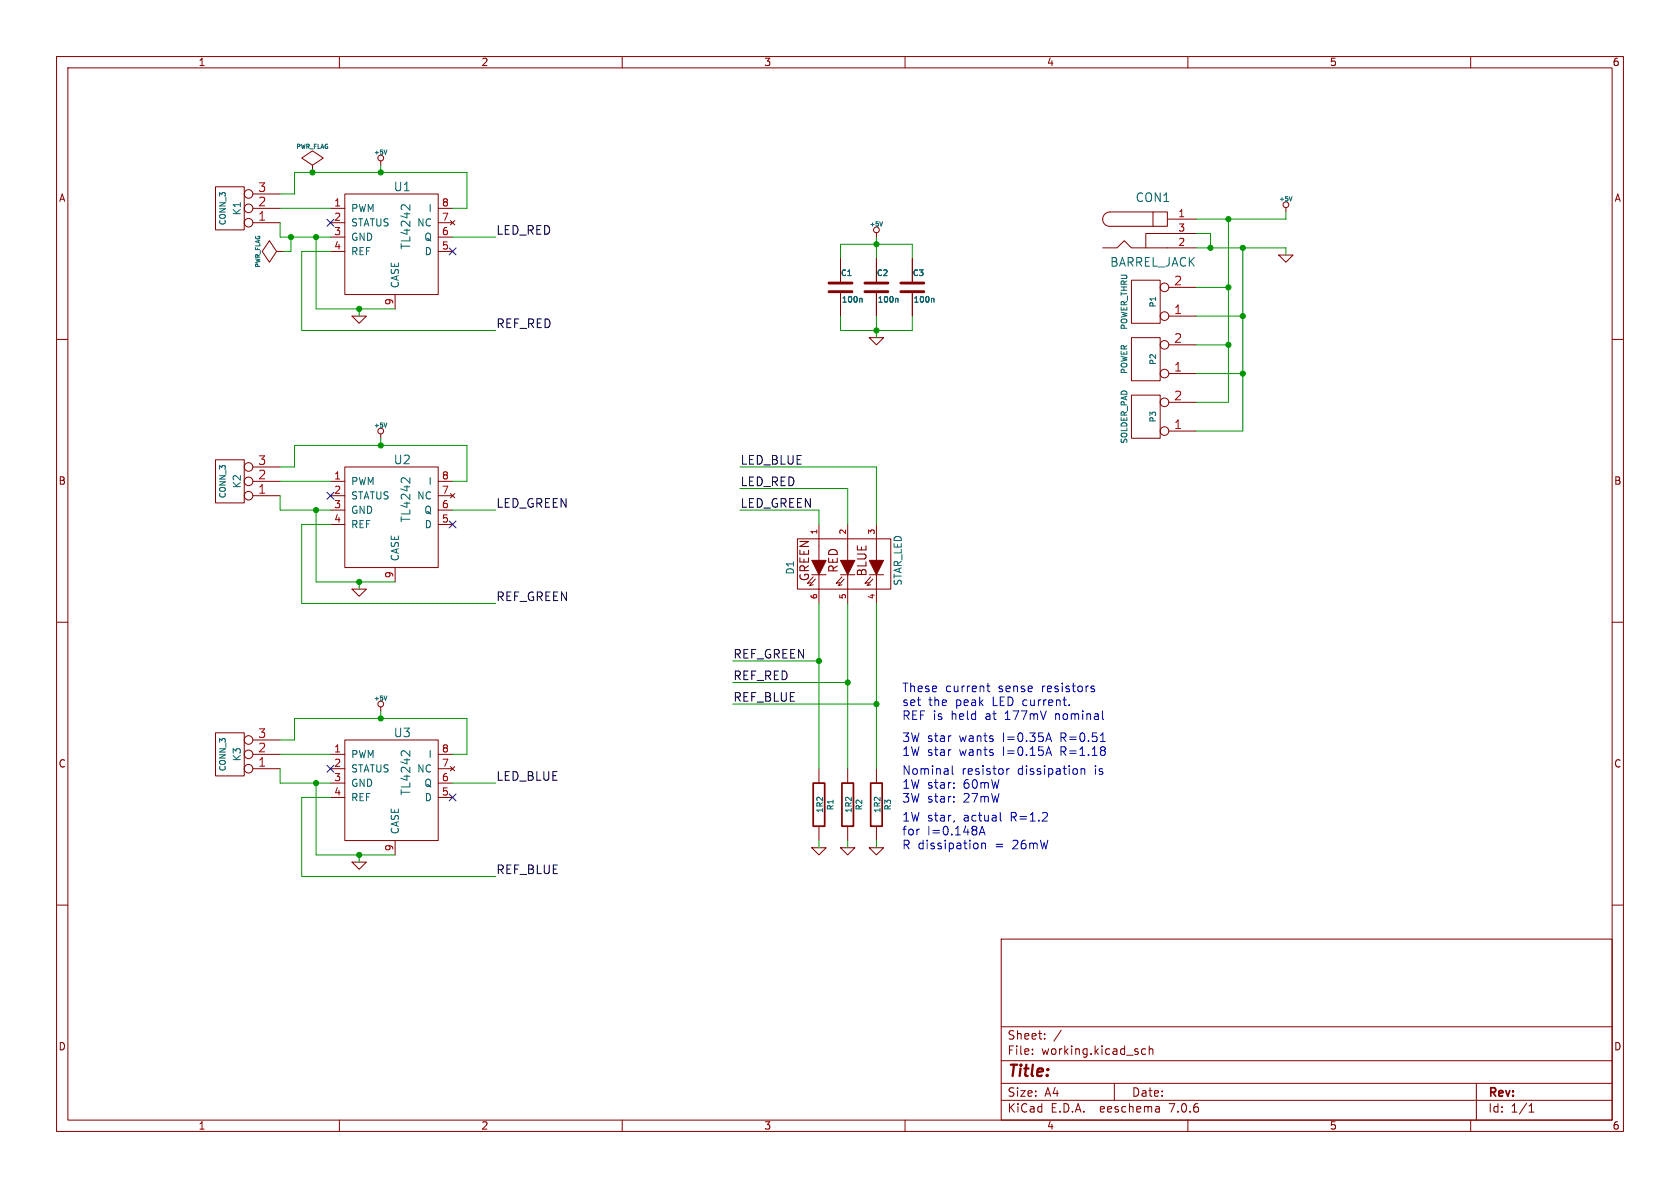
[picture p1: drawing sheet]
(kicad_sch (version 20230121) (generator eeschema)

 (paper "A4")

 (lib_symbols
  (symbol "star_led:STAR_LED" (pin_names (offset 1.016) hide) (in_bom yes) (on_board yes)
   (property "Reference" "D" (at -10.16 0 90) (effects (font (size 1.27 1.27))))
   (property "Value" "STAR_LED" (at 8.89 1.27 90) (effects (font (size 1.27 1.27))))
   (property "Footprint" "" (at -5.08 -2.54 90) (effects (font (size 1.524 1.524))))
   (property "Datasheet" "" (at -5.08 -2.54 90) (effects (font (size 1.524 1.524))))
   (symbol "STAR_LED_0_0"
    (rectangle (start -8.89 5.08) (end 7.62 -3.81) (stroke (width 0) (type solid)) (fill (type none)))
    (polyline (pts (xy -5.08 -1.27) (xy -5.08 -3.81)) (stroke (width 0) (type solid)) (fill (type none)))
    (polyline (pts (xy -5.08 3.81) (xy -5.08 1.27)) (stroke (width 0) (type solid)) (fill (type none)))
    (polyline (pts (xy -5.08 5.08) (xy -5.08 3.81)) (stroke (width 0) (type solid)) (fill (type none)))
    (polyline (pts (xy 0 -3.81) (xy 0 -1.27)) (stroke (width 0) (type solid)) (fill (type none)))
    (polyline (pts (xy 0 1.27) (xy 0 3.81)) (stroke (width 0) (type solid)) (fill (type none)))
    (polyline (pts (xy 0 3.81) (xy 0 5.08)) (stroke (width 0) (type solid)) (fill (type none)))
    (polyline (pts (xy 5.08 -1.27) (xy 5.08 -3.81)) (stroke (width 0) (type solid)) (fill (type none)))
    (polyline (pts (xy 5.08 3.81) (xy 5.08 1.27)) (stroke (width 0) (type solid)) (fill (type none)))
    (polyline (pts (xy 5.08 5.08) (xy 5.08 3.81)) (stroke (width 0) (type solid)) (fill (type none)))
    (text "BLUE" (at 2.54 1.27 900) (effects (font (size 1.524 1.524))))
    (text "GREEN" (at -7.62 1.27 900) (effects (font (size 1.524 1.524))))
    (text "RED" (at -2.54 1.27 900) (effects (font (size 1.524 1.524)))))
   (symbol "STAR_LED_0_1"
    (polyline (pts (xy -3.81 -1.27) (xy -6.35 -1.27)) (stroke (width 0) (type solid)) (fill (type none)))
    (polyline (pts (xy 1.27 -1.27) (xy -1.27 -1.27)) (stroke (width 0) (type solid)) (fill (type none)))
    (polyline (pts (xy 6.35 -1.27) (xy 3.81 -1.27)) (stroke (width 0) (type solid)) (fill (type none)))
    (polyline (pts (xy -6.096 -1.651) (xy -7.112 -2.794) (xy -6.477 -2.667)) (stroke (width 0) (type solid)) (fill (type none)))
    (polyline (pts (xy -5.715 -2.032) (xy -6.731 -3.175) (xy -6.096 -3.048)) (stroke (width 0) (type solid)) (fill (type none)))
    (polyline (pts (xy -3.81 1.27) (xy -5.08 -1.27) (xy -6.35 1.27)) (stroke (width 0) (type solid)) (fill (type outline)))
    (polyline (pts (xy -1.016 -1.651) (xy -2.032 -2.794) (xy -1.397 -2.667)) (stroke (width 0) (type solid)) (fill (type none)))
    (polyline (pts (xy -0.635 -2.032) (xy -1.651 -3.175) (xy -1.016 -3.048)) (stroke (width 0) (type solid)) (fill (type none)))
    (polyline (pts (xy 1.27 1.27) (xy 0 -1.27) (xy -1.27 1.27)) (stroke (width 0) (type solid)) (fill (type outline)))
    (polyline (pts (xy 4.064 -1.651) (xy 3.048 -2.794) (xy 3.683 -2.667)) (stroke (width 0) (type solid)) (fill (type none)))
    (polyline (pts (xy 4.445 -2.032) (xy 3.429 -3.175) (xy 4.064 -3.048)) (stroke (width 0) (type solid)) (fill (type none)))
    (polyline (pts (xy 6.35 1.27) (xy 5.08 -1.27) (xy 3.81 1.27)) (stroke (width 0) (type solid)) (fill (type outline))))
   (symbol "STAR_LED_1_1"
    (pin passive line (at -5.08 7.62 270) (length 2.54) (name "G+" (effects (font (size 1.016 1.016)))) (number "1" (effects (font (size 1.016 1.016)))))
    (pin passive line (at 0 7.62 270) (length 2.54) (name "R+" (effects (font (size 1.016 1.016)))) (number "2" (effects (font (size 1.016 1.016)))))
    (pin passive line (at 5.08 7.62 270) (length 2.54) (name "B+" (effects (font (size 1.016 1.016)))) (number "3" (effects (font (size 1.016 1.016)))))
    (pin passive line (at 5.08 -6.35 90) (length 2.54) (name "B-" (effects (font (size 1.016 1.016)))) (number "4" (effects (font (size 1.016 1.016)))))
    (pin passive line (at 0 -6.35 90) (length 2.54) (name "R-" (effects (font (size 1.016 1.016)))) (number "5" (effects (font (size 1.016 1.016)))))
    (pin passive line (at -5.08 -6.35 90) (length 2.54) (name "G-" (effects (font (size 1.016 1.016)))) (number "6" (effects (font (size 1.016 1.016)))))))
  (symbol "tl4242:TL4242" (pin_names (offset 1.016)) (in_bom yes) (on_board yes)
   (property "Reference" "U" (at 13.97 22.86 0) (effects (font (size 1.524 1.524))))
   (property "Value" "TL4242" (at 14.605 15.875 90) (effects (font (size 1.524 1.524))))
   (property "Footprint" "" (at 15.24 12.7 0) (effects (font (size 1.524 1.524))))
   (property "Datasheet" "" (at 15.24 12.7 0) (effects (font (size 1.524 1.524))))
   (symbol "TL4242_0_1"
    (rectangle (start 3.81 21.59) (end 20.32 3.81) (stroke (width 0) (type solid)) (fill (type none))))
   (symbol "TL4242_1_1"
    (pin input line (at 1.27 19.05 0) (length 2.54) (name "PWM" (effects (font (size 1.27 1.27)))) (number "1" (effects (font (size 1.27 1.27)))))
    (pin output line (at 1.27 16.51 0) (length 2.54) (name "STATUS" (effects (font (size 1.27 1.27)))) (number "2" (effects (font (size 1.27 1.27)))))
    (pin power_in line (at 1.27 13.97 0) (length 2.54) (name "GND" (effects (font (size 1.27 1.27)))) (number "3" (effects (font (size 1.27 1.27)))))
    (pin input line (at 1.27 11.43 0) (length 2.54) (name "REF" (effects (font (size 1.27 1.27)))) (number "4" (effects (font (size 1.27 1.27)))))
    (pin passive line (at 22.86 11.43 180) (length 2.54) (name "D" (effects (font (size 1.27 1.27)))) (number "5" (effects (font (size 1.27 1.27)))))
    (pin power_out line (at 22.86 13.97 180) (length 2.54) (name "Q" (effects (font (size 1.27 1.27)))) (number "6" (effects (font (size 1.27 1.27)))))
    (pin no_connect line (at 22.86 16.51 180) (length 2.54) (name "NC" (effects (font (size 1.27 1.27)))) (number "7" (effects (font (size 1.27 1.27)))))
    (pin power_in line (at 22.86 19.05 180) (length 2.54) (name "I" (effects (font (size 1.27 1.27)))) (number "8" (effects (font (size 1.27 1.27)))))
    (pin passive line (at 12.7 1.27 90) (length 2.54) (name "CASE" (effects (font (size 1.27 1.27)))) (number "9" (effects (font (size 1.27 1.27)))))))
  (symbol "uplighter-rescue:+5V" (power) (pin_names (offset 1.016)) (in_bom yes) (on_board yes)
   (property "Reference" "#PWR" (at 0 2.286 0) (effects (font (size 0.508 0.508)) hide))
   (property "Value" "+5V" (at 0 2.286 0) (effects (font (size 0.762 0.762))))
   (property "Footprint" "" (at 0 0 0) (effects (font (size 1.524 1.524))))
   (property "Datasheet" "" (at 0 0 0) (effects (font (size 1.524 1.524))))
   (symbol "+5V_0_0"
    (pin power_in line (at 0 0 90) (length 0) hide (name "+5V" (effects (font (size 0.508 0.508)))) (number "1" (effects (font (size 0.508 0.508))))))
   (symbol "+5V_0_1"
    (polyline (pts (xy 0 0) (xy 0 0.762) (xy 0 0.762) (xy 0 0.762)) (stroke (width 0) (type solid)) (fill (type none)))
    (circle (center 0 1.27) (radius 0.508) (stroke (width 0) (type solid)) (fill (type none)))))
  (symbol "uplighter-rescue:BARREL_JACK" (pin_names (offset 1.016)) (in_bom yes) (on_board yes)
   (property "Reference" "CON" (at 0 6.35 0) (effects (font (size 1.524 1.524))))
   (property "Value" "BARREL_JACK" (at 0 -5.08 0) (effects (font (size 1.524 1.524))))
   (property "Footprint" "" (at 0 0 0) (effects (font (size 1.524 1.524))))
   (property "Datasheet" "" (at 0 0 0) (effects (font (size 1.524 1.524))))
   (symbol "BARREL_JACK_0_1"
    (arc (start -8.89 2.54) (mid -8.5271 1.6254) (end -7.62 1.27) (stroke (width 0) (type solid)) (fill (type none)))
    (arc (start -7.62 3.81) (mid -8.5088 3.4366) (end -8.89 2.54) (stroke (width 0) (type solid)) (fill (type none)))
    (polyline (pts (xy -7.62 1.27) (xy 0 1.27)) (stroke (width 0) (type solid)) (fill (type none)))
    (polyline (pts (xy 0 3.81) (xy -7.62 3.81)) (stroke (width 0) (type solid)) (fill (type none)))
    (polyline (pts (xy 2.54 0) (xy -1.27 0) (xy -1.27 -2.54)) (stroke (width 0) (type solid)) (fill (type none)))
    (polyline (pts (xy 2.54 -2.54) (xy -3.81 -2.54) (xy -5.08 -1.27) (xy -6.35 -2.54) (xy -8.89 -2.54)) (stroke (width 0) (type solid)) (fill (type none)))
    (rectangle (start 2.54 3.81) (end 0 1.27) (stroke (width 0) (type solid)) (fill (type none))))
   (symbol "BARREL_JACK_1_1"
    (pin passive line (at 7.62 2.54 180) (length 5.08) (name "~" (effects (font (size 1.27 1.27)))) (number "1" (effects (font (size 1.27 1.27)))))
    (pin passive line (at 7.62 -2.54 180) (length 5.08) (name "~" (effects (font (size 1.27 1.27)))) (number "2" (effects (font (size 1.27 1.27)))))
    (pin passive line (at 7.62 0 180) (length 5.08) (name "~" (effects (font (size 1.27 1.27)))) (number "3" (effects (font (size 1.27 1.27)))))))
  (symbol "uplighter-rescue:C" (pin_numbers hide) (pin_names (offset 0.254)) (in_bom yes) (on_board yes)
   (property "Reference" "C" (at 0 2.54 0) (effects (font (size 1.016 1.016)) (justify left)))
   (property "Value" "C" (at 0.1524 -2.159 0) (effects (font (size 1.016 1.016)) (justify left)))
   (property "Footprint" "" (at 0.9652 -3.81 0) (effects (font (size 0.762 0.762))))
   (property "Datasheet" "" (at 0 0 0) (effects (font (size 1.524 1.524))))
   (symbol "C_0_1"
    (polyline (pts (xy -2.032 -0.762) (xy 2.032 -0.762)) (stroke (width 0.508) (type solid)) (fill (type none)))
    (polyline (pts (xy -2.032 0.762) (xy 2.032 0.762)) (stroke (width 0.508) (type solid)) (fill (type none))))
   (symbol "C_1_1"
    (pin passive line (at 0 5.08 270) (length 4.318) (name "~" (effects (font (size 1.016 1.016)))) (number "1" (effects (font (size 1.016 1.016)))))
    (pin passive line (at 0 -5.08 90) (length 4.318) (name "~" (effects (font (size 1.016 1.016)))) (number "2" (effects (font (size 1.016 1.016)))))))
  (symbol "uplighter-rescue:CONN_2" (pin_names (offset 1.016) hide) (in_bom yes) (on_board yes)
   (property "Reference" "P" (at -1.27 0 90) (effects (font (size 1.016 1.016))))
   (property "Value" "CONN_2" (at 1.27 0 90) (effects (font (size 1.016 1.016))))
   (property "Footprint" "" (at 0 0 0) (effects (font (size 1.524 1.524))))
   (property "Datasheet" "" (at 0 0 0) (effects (font (size 1.524 1.524))))
   (symbol "CONN_2_0_1"
    (rectangle (start -2.54 3.81) (end 2.54 -3.81) (stroke (width 0) (type solid)) (fill (type none))))
   (symbol "CONN_2_1_1"
    (pin passive inverted (at -8.89 2.54 0) (length 6.35) (name "P1" (effects (font (size 1.524 1.524)))) (number "1" (effects (font (size 1.524 1.524)))))
    (pin passive inverted (at -8.89 -2.54 0) (length 6.35) (name "PM" (effects (font (size 1.524 1.524)))) (number "2" (effects (font (size 1.524 1.524)))))))
  (symbol "uplighter-rescue:CONN_3" (pin_names (offset 1.016) hide) (in_bom yes) (on_board yes)
   (property "Reference" "K" (at -1.27 0 90) (effects (font (size 1.27 1.27))))
   (property "Value" "CONN_3" (at 1.27 0 90) (effects (font (size 1.016 1.016))))
   (property "Footprint" "" (at 0 0 0) (effects (font (size 1.524 1.524))))
   (property "Datasheet" "" (at 0 0 0) (effects (font (size 1.524 1.524))))
   (symbol "CONN_3_0_1"
    (rectangle (start -2.54 3.81) (end 2.54 -3.81) (stroke (width 0) (type solid)) (fill (type none))))
   (symbol "CONN_3_1_1"
    (pin passive inverted (at -8.89 2.54 0) (length 6.35) (name "P1" (effects (font (size 1.524 1.524)))) (number "1" (effects (font (size 1.524 1.524)))))
    (pin passive inverted (at -8.89 0 0) (length 6.35) (name "PM" (effects (font (size 1.524 1.524)))) (number "2" (effects (font (size 1.524 1.524)))))
    (pin passive inverted (at -8.89 -2.54 0) (length 6.35) (name "P3" (effects (font (size 1.524 1.524)))) (number "3" (effects (font (size 1.524 1.524)))))))
  (symbol "uplighter-rescue:GND" (power) (pin_names (offset 0)) (in_bom yes) (on_board yes)
   (property "Reference" "#PWR" (at 0 0 0) (effects (font (size 0.762 0.762)) hide))
   (property "Value" "GND" (at 0 -1.778 0) (effects (font (size 0.762 0.762)) hide))
   (property "Footprint" "" (at 0 0 0) (effects (font (size 1.524 1.524))))
   (property "Datasheet" "" (at 0 0 0) (effects (font (size 1.524 1.524))))
   (symbol "GND_0_1"
    (polyline (pts (xy -1.27 0) (xy 0 -1.27) (xy 1.27 0) (xy -1.27 0)) (stroke (width 0) (type solid)) (fill (type none))))
   (symbol "GND_1_1"
    (pin power_in line (at 0 0 90) (length 0) hide (name "GND" (effects (font (size 0.762 0.762)))) (number "1" (effects (font (size 0.762 0.762)))))))
  (symbol "uplighter-rescue:PWR_FLAG" (power) (pin_numbers hide) (pin_names (offset 0) hide) (in_bom yes) (on_board yes)
   (property "Reference" "#FLG" (at 0 2.413 0) (effects (font (size 0.762 0.762)) hide))
   (property "Value" "PWR_FLAG" (at 0 4.572 0) (effects (font (size 0.762 0.762))))
   (property "Footprint" "" (at 0 0 0) (effects (font (size 1.524 1.524))))
   (property "Datasheet" "" (at 0 0 0) (effects (font (size 1.524 1.524))))
   (symbol "PWR_FLAG_0_0"
    (pin power_out line (at 0 0 90) (length 0) (name "pwr" (effects (font (size 0.508 0.508)))) (number "1" (effects (font (size 0.508 0.508))))))
   (symbol "PWR_FLAG_0_1"
    (polyline (pts (xy 0 0) (xy 0 1.27) (xy -1.905 2.54) (xy 0 3.81) (xy 1.905 2.54) (xy 0 1.27)) (stroke (width 0) (type solid)) (fill (type none)))))
  (symbol "uplighter-rescue:R" (pin_numbers hide) (pin_names (offset 0)) (in_bom yes) (on_board yes)
   (property "Reference" "R" (at 2.032 0 90) (effects (font (size 1.016 1.016))))
   (property "Value" "R" (at 0.1778 0.0254 90) (effects (font (size 1.016 1.016))))
   (property "Footprint" "" (at -1.778 0 90) (effects (font (size 0.762 0.762))))
   (property "Datasheet" "" (at 0 0 0) (effects (font (size 0.762 0.762))))
   (symbol "R_0_1"
    (rectangle (start -1.016 3.81) (end 1.016 -3.81) (stroke (width 0.3048) (type solid)) (fill (type none))))
   (symbol "R_1_1"
    (pin passive line (at 0 6.35 270) (length 2.54) (name "~" (effects (font (size 1.524 1.524)))) (number "1" (effects (font (size 1.524 1.524)))))
    (pin passive line (at 0 -6.35 90) (length 2.54) (name "~" (effects (font (size 1.524 1.524)))) (number "2" (effects (font (size 1.524 1.524))))))))

 (junction (at 154.94 43.18) (diameter 0) (color 0 0 0 0))
 (junction (at 219.71 55.88) (diameter 0) (color 0 0 0 0))
 (junction (at 149.86 120.65) (diameter 0) (color 0 0 0 0))
 (junction (at 67.31 78.74) (diameter 0) (color 0 0 0 0))
 (junction (at 219.71 43.815) (diameter 0) (color 0 0 0 0))
 (junction (at 217.17 50.8) (diameter 0) (color 0 0 0 0))
 (junction (at 67.31 30.48) (diameter 0) (color 0 0 0 0))
 (junction (at 144.78 116.84) (diameter 0) (color 0 0 0 0))
 (junction (at 219.71 66.04) (diameter 0) (color 0 0 0 0))
 (junction (at 154.94 58.42) (diameter 0) (color 0 0 0 0))
 (junction (at 213.995 43.815) (diameter 0) (color 0 0 0 0))
 (junction (at 55.88 138.43) (diameter 0) (color 0 0 0 0))
 (junction (at 51.435 41.91) (diameter 0) (color 0 0 0 0))
 (junction (at 217.17 60.96) (diameter 0) (color 0 0 0 0))
 (junction (at 55.88 90.17) (diameter 0) (color 0 0 0 0))
 (junction (at 67.31 127) (diameter 0) (color 0 0 0 0))
 (junction (at 154.94 124.46) (diameter 0) (color 0 0 0 0))
 (junction (at 63.5 151.13) (diameter 0) (color 0 0 0 0))
 (junction (at 55.88 41.91) (diameter 0) (color 0 0 0 0))
 (junction (at 55.245 30.48) (diameter 0) (color 0 0 0 0))
 (junction (at 63.5 54.61) (diameter 0) (color 0 0 0 0))
 (junction (at 63.5 102.87) (diameter 0) (color 0 0 0 0))
 (junction (at 217.17 38.735) (diameter 0) (color 0 0 0 0))

 (no_connect (at 58.42 39.37))
 (no_connect (at 80.01 140.97))
 (no_connect (at 58.42 135.89))
 (no_connect (at 80.01 92.71))
 (no_connect (at 80.01 44.45))
 (no_connect (at 58.42 87.63))

 (wire (pts (xy 154.94 58.42) (xy 154.94 59.69)) (stroke (width 0) (type default)))
 (wire (pts (xy 154.94 43.18) (xy 161.29 43.18)) (stroke (width 0) (type default)))
 (wire (pts (xy 161.29 43.18) (xy 161.29 45.72)) (stroke (width 0) (type default)))
 (wire (pts (xy 52.07 82.55) (xy 52.07 78.74)) (stroke (width 0) (type default)))
 (wire (pts (xy 148.59 58.42) (xy 148.59 55.88)) (stroke (width 0) (type default)))
 (wire (pts (xy 55.88 41.91) (xy 58.42 41.91)) (stroke (width 0) (type default)))
 (wire (pts (xy 211.455 43.815) (xy 213.995 43.815)) (stroke (width 0) (type default)))
 (wire (pts (xy 67.31 78.74) (xy 82.55 78.74)) (stroke (width 0) (type default)))
 (wire (pts (xy 161.29 58.42) (xy 161.29 55.88)) (stroke (width 0) (type default)))
 (wire (pts (xy 49.53 90.17) (xy 55.88 90.17)) (stroke (width 0) (type default)))
 (wire (pts (xy 58.42 44.45) (xy 53.34 44.45)) (stroke (width 0) (type default)))
 (wire (pts (xy 217.17 38.735) (xy 227.33 38.735)) (stroke (width 0) (type default)))
 (wire (pts (xy 52.07 127) (xy 67.31 127)) (stroke (width 0) (type default)))
 (wire (pts (xy 49.53 138.43) (xy 55.88 138.43)) (stroke (width 0) (type default)))
 (wire (pts (xy 227.33 38.735) (xy 227.33 37.465)) (stroke (width 0) (type default)))
 (wire (pts (xy 217.17 38.735) (xy 217.17 50.8)) (stroke (width 0) (type default)))
 (wire (pts (xy 63.5 54.61) (xy 69.85 54.61)) (stroke (width 0) (type default)))
 (wire (pts (xy 52.07 130.81) (xy 52.07 127)) (stroke (width 0) (type default)))
 (wire (pts (xy 80.01 41.91) (xy 87.63 41.91)) (stroke (width 0) (type default)))
 (wire (pts (xy 82.55 36.83) (xy 80.01 36.83)) (stroke (width 0) (type default)))
 (wire (pts (xy 219.71 66.04) (xy 211.455 66.04)) (stroke (width 0) (type default)))
 (wire (pts (xy 55.88 90.17) (xy 55.88 102.87)) (stroke (width 0) (type default)))
 (wire (pts (xy 55.88 151.13) (xy 63.5 151.13)) (stroke (width 0) (type default)))
 (wire (pts (xy 49.53 130.81) (xy 52.07 130.81)) (stroke (width 0) (type default)))
 (wire (pts (xy 67.31 30.48) (xy 82.55 30.48)) (stroke (width 0) (type default)))
 (wire (pts (xy 82.55 127) (xy 82.55 133.35)) (stroke (width 0) (type default)))
 (wire (pts (xy 55.88 102.87) (xy 63.5 102.87)) (stroke (width 0) (type default)))
 (wire (pts (xy 67.31 127) (xy 82.55 127)) (stroke (width 0) (type default)))
 (wire (pts (xy 154.94 41.91) (xy 154.94 43.18)) (stroke (width 0) (type default)))
 (wire (pts (xy 63.5 55.88) (xy 63.5 54.61)) (stroke (width 0) (type default)))
 (wire (pts (xy 149.86 149.86) (xy 149.86 148.59)) (stroke (width 0) (type default)))
 (wire (pts (xy 67.31 29.21) (xy 67.31 30.48)) (stroke (width 0) (type default)))
 (wire (pts (xy 149.86 86.36) (xy 149.86 92.71)) (stroke (width 0) (type default)))
 (wire (pts (xy 211.455 41.275) (xy 213.995 41.275)) (stroke (width 0) (type default)))
 (wire (pts (xy 55.245 30.48) (xy 67.31 30.48)) (stroke (width 0) (type default)))
 (wire (pts (xy 219.71 66.04) (xy 219.71 76.2)) (stroke (width 0) (type default)))
 (wire (pts (xy 154.94 58.42) (xy 161.29 58.42)) (stroke (width 0) (type default)))
 (wire (pts (xy 217.17 60.96) (xy 211.455 60.96)) (stroke (width 0) (type default)))
 (wire (pts (xy 129.54 120.65) (xy 149.86 120.65)) (stroke (width 0) (type default)))
 (wire (pts (xy 63.5 151.13) (xy 69.85 151.13)) (stroke (width 0) (type default)))
 (wire (pts (xy 51.435 44.45) (xy 51.435 41.91)) (stroke (width 0) (type default)))
 (wire (pts (xy 82.55 133.35) (xy 80.01 133.35)) (stroke (width 0) (type default)))
 (wire (pts (xy 63.5 152.4) (xy 63.5 151.13)) (stroke (width 0) (type default)))
 (wire (pts (xy 63.5 102.87) (xy 69.85 102.87)) (stroke (width 0) (type default)))
 (wire (pts (xy 130.81 90.17) (xy 144.78 90.17)) (stroke (width 0) (type default)))
 (wire (pts (xy 53.34 44.45) (xy 53.34 58.42)) (stroke (width 0) (type default)))
 (wire (pts (xy 213.995 43.815) (xy 219.71 43.815)) (stroke (width 0) (type default)))
 (wire (pts (xy 148.59 43.18) (xy 154.94 43.18)) (stroke (width 0) (type default)))
 (wire (pts (xy 149.86 106.68) (xy 149.86 120.65)) (stroke (width 0) (type default)))
 (wire (pts (xy 154.94 55.88) (xy 154.94 58.42)) (stroke (width 0) (type default)))
 (wire (pts (xy 49.53 133.35) (xy 58.42 133.35)) (stroke (width 0) (type default)))
 (wire (pts (xy 144.78 106.68) (xy 144.78 116.84)) (stroke (width 0) (type default)))
 (wire (pts (xy 217.17 50.8) (xy 211.455 50.8)) (stroke (width 0) (type default)))
 (wire (pts (xy 227.33 43.815) (xy 227.33 45.085)) (stroke (width 0) (type default)))
 (wire (pts (xy 55.88 138.43) (xy 55.88 151.13)) (stroke (width 0) (type default)))
 (wire (pts (xy 219.71 55.88) (xy 211.455 55.88)) (stroke (width 0) (type default)))
 (wire (pts (xy 213.995 41.275) (xy 213.995 43.815)) (stroke (width 0) (type default)))
 (wire (pts (xy 53.34 140.97) (xy 53.34 154.94)) (stroke (width 0) (type default)))
 (wire (pts (xy 130.81 86.36) (xy 149.86 86.36)) (stroke (width 0) (type default)))
 (wire (pts (xy 211.455 38.735) (xy 217.17 38.735)) (stroke (width 0) (type default)))
 (wire (pts (xy 154.94 106.68) (xy 154.94 124.46)) (stroke (width 0) (type default)))
 (wire (pts (xy 217.17 50.8) (xy 217.17 60.96)) (stroke (width 0) (type default)))
 (wire (pts (xy 219.71 43.815) (xy 219.71 55.88)) (stroke (width 0) (type default)))
 (wire (pts (xy 49.53 36.83) (xy 58.42 36.83)) (stroke (width 0) (type default)))
 (wire (pts (xy 82.55 30.48) (xy 82.55 36.83)) (stroke (width 0) (type default)))
 (wire (pts (xy 67.31 77.47) (xy 67.31 78.74)) (stroke (width 0) (type default)))
 (wire (pts (xy 55.88 41.91) (xy 55.88 54.61)) (stroke (width 0) (type default)))
 (wire (pts (xy 144.78 116.84) (xy 144.78 135.89)) (stroke (width 0) (type default)))
 (wire (pts (xy 52.07 30.48) (xy 55.245 30.48)) (stroke (width 0) (type default)))
 (wire (pts (xy 53.34 154.94) (xy 87.63 154.94)) (stroke (width 0) (type default)))
 (wire (pts (xy 148.59 45.72) (xy 148.59 43.18)) (stroke (width 0) (type default)))
 (wire (pts (xy 49.53 34.29) (xy 52.07 34.29)) (stroke (width 0) (type default)))
 (wire (pts (xy 82.55 85.09) (xy 80.01 85.09)) (stroke (width 0) (type default)))
 (wire (pts (xy 58.42 92.71) (xy 53.34 92.71)) (stroke (width 0) (type default)))
 (wire (pts (xy 80.01 138.43) (xy 87.63 138.43)) (stroke (width 0) (type default)))
 (wire (pts (xy 149.86 120.65) (xy 149.86 135.89)) (stroke (width 0) (type default)))
 (wire (pts (xy 154.94 82.55) (xy 154.94 92.71)) (stroke (width 0) (type default)))
 (wire (pts (xy 49.53 82.55) (xy 52.07 82.55)) (stroke (width 0) (type default)))
 (wire (pts (xy 154.94 148.59) (xy 154.94 149.86)) (stroke (width 0) (type default)))
 (wire (pts (xy 52.07 34.29) (xy 52.07 30.48)) (stroke (width 0) (type default)))
 (wire (pts (xy 51.435 41.91) (xy 55.88 41.91)) (stroke (width 0) (type default)))
 (wire (pts (xy 217.17 71.12) (xy 211.455 71.12)) (stroke (width 0) (type default)))
 (wire (pts (xy 130.81 82.55) (xy 154.94 82.55)) (stroke (width 0) (type default)))
 (wire (pts (xy 49.53 87.63) (xy 49.53 90.17)) (stroke (width 0) (type default)))
 (wire (pts (xy 219.71 55.88) (xy 219.71 66.04)) (stroke (width 0) (type default)))
 (wire (pts (xy 55.88 54.61) (xy 63.5 54.61)) (stroke (width 0) (type default)))
 (wire (pts (xy 144.78 148.59) (xy 144.78 149.86)) (stroke (width 0) (type default)))
 (wire (pts (xy 82.55 78.74) (xy 82.55 85.09)) (stroke (width 0) (type default)))
 (wire (pts (xy 53.34 92.71) (xy 53.34 106.68)) (stroke (width 0) (type default)))
 (wire (pts (xy 148.59 58.42) (xy 154.94 58.42)) (stroke (width 0) (type default)))
 (wire (pts (xy 80.01 90.17) (xy 87.63 90.17)) (stroke (width 0) (type default)))
 (wire (pts (xy 219.71 76.2) (xy 211.455 76.2)) (stroke (width 0) (type default)))
 (wire (pts (xy 53.34 106.68) (xy 87.63 106.68)) (stroke (width 0) (type default)))
 (wire (pts (xy 49.53 41.91) (xy 51.435 41.91)) (stroke (width 0) (type default)))
 (wire (pts (xy 52.07 78.74) (xy 67.31 78.74)) (stroke (width 0) (type default)))
 (wire (pts (xy 129.54 116.84) (xy 144.78 116.84)) (stroke (width 0) (type default)))
 (wire (pts (xy 219.71 43.815) (xy 227.33 43.815)) (stroke (width 0) (type default)))
 (wire (pts (xy 63.5 104.14) (xy 63.5 102.87)) (stroke (width 0) (type default)))
 (wire (pts (xy 49.53 39.37) (xy 49.53 41.91)) (stroke (width 0) (type default)))
 (wire (pts (xy 154.94 43.18) (xy 154.94 45.72)) (stroke (width 0) (type default)))
 (wire (pts (xy 67.31 125.73) (xy 67.31 127)) (stroke (width 0) (type default)))
 (wire (pts (xy 55.88 138.43) (xy 58.42 138.43)) (stroke (width 0) (type default)))
 (wire (pts (xy 49.53 135.89) (xy 49.53 138.43)) (stroke (width 0) (type default)))
 (wire (pts (xy 129.54 124.46) (xy 154.94 124.46)) (stroke (width 0) (type default)))
 (wire (pts (xy 55.88 90.17) (xy 58.42 90.17)) (stroke (width 0) (type default)))
 (wire (pts (xy 144.78 90.17) (xy 144.78 92.71)) (stroke (width 0) (type default)))
 (wire (pts (xy 154.94 124.46) (xy 154.94 135.89)) (stroke (width 0) (type default)))
 (wire (pts (xy 49.53 85.09) (xy 58.42 85.09)) (stroke (width 0) (type default)))
 (wire (pts (xy 217.17 60.96) (xy 217.17 71.12)) (stroke (width 0) (type default)))
 (wire (pts (xy 50.165 44.45) (xy 51.435 44.45)) (stroke (width 0) (type default)))
 (wire (pts (xy 58.42 140.97) (xy 53.34 140.97)) (stroke (width 0) (type default)))
 (wire (pts (xy 53.34 58.42) (xy 87.63 58.42)) (stroke (width 0) (type default)))

 (text "3W star wants I=0.35A R=0.51\n1W star wants I=0.15A R=1.18" (at 159.385 133.985 0) (effects (font (size 1.524 1.524)) (justify left bottom)))
 (text "These current sense resistors\nset the peak LED current.\nREF is held at 177mV nominal" (at 159.385 127.635 0) (effects (font (size 1.524 1.524)) (justify left bottom)))
 (text "1W star, actual R=1.2\nfor I=0.148A\nR dissipation = 26mW" (at 159.385 150.495 0) (effects (font (size 1.524 1.524)) (justify left bottom)))
 (text "Nominal resistor dissipation is\n1W star: 60mW\n3W star: 27mW" (at 159.385 142.24 0) (effects (font (size 1.524 1.524)) (justify left bottom)))

 (label "LED_BLUE" (at 130.81 82.55 0) (effects (font (size 1.524 1.524)) (justify left bottom)))
 (label "LED_RED" (at 87.63 41.91 0) (effects (font (size 1.524 1.524)) (justify left bottom)))
 (label "REF_BLUE" (at 129.54 124.46 0) (effects (font (size 1.524 1.524)) (justify left bottom)))
 (label "REF_BLUE" (at 87.63 154.94 0) (effects (font (size 1.524 1.524)) (justify left bottom)))
 (label "LED_GREEN" (at 130.81 90.17 0) (effects (font (size 1.524 1.524)) (justify left bottom)))
 (label "REF_GREEN" (at 129.54 116.84 0) (effects (font (size 1.524 1.524)) (justify left bottom)))
 (label "LED_RED" (at 130.81 86.36 0) (effects (font (size 1.524 1.524)) (justify left bottom)))
 (label "LED_BLUE" (at 87.63 138.43 0) (effects (font (size 1.524 1.524)) (justify left bottom)))
 (label "REF_GREEN" (at 87.63 106.68 0) (effects (font (size 1.524 1.524)) (justify left bottom)))
 (label "REF_RED" (at 87.63 58.42 0) (effects (font (size 1.524 1.524)) (justify left bottom)))
 (label "LED_GREEN" (at 87.63 90.17 0) (effects (font (size 1.524 1.524)) (justify left bottom)))
 (label "REF_RED" (at 129.54 120.65 0) (effects (font (size 1.524 1.524)) (justify left bottom)))

 (symbol (lib_id "tl4242:TL4242") (at 57.15 55.88 0) (unit 1) (in_bom yes) (on_board yes) (dnp no)
  (property "Reference" "U1" (at 71.12 33.02 0) (effects (font (size 1.524 1.524))))
  (property "Value" "TL4242" (at 71.755 40.005 90) (effects (font (size 1.524 1.524))))
  (property "Footprint" "" (at 72.39 43.18 0) (effects (font (size 1.524 1.524))))
  (property "Datasheet" "" (at 72.39 43.18 0) (effects (font (size 1.524 1.524)))) (pin "1") (pin "2") (pin "3") (pin "4") (pin "5") (pin "6") (pin "7") (pin "8") (pin "9"))

 (symbol (lib_id "star_led:STAR_LED") (at 149.86 100.33 0) (unit 1) (in_bom yes) (on_board yes) (dnp no)
  (property "Reference" "D1" (at 139.7 100.33 90) (effects (font (size 1.27 1.27))))
  (property "Value" "STAR_LED" (at 158.75 99.06 90) (effects (font (size 1.27 1.27))))
  (property "Footprint" "" (at 144.78 102.87 90) (effects (font (size 1.524 1.524))))
  (property "Datasheet" "" (at 144.78 102.87 90) (effects (font (size 1.524 1.524)))) (pin "1") (pin "2") (pin "3") (pin "4") (pin "5") (pin "6"))

 (symbol (lib_id "uplighter-rescue:R") (at 144.78 142.24 0) (unit 1) (in_bom yes) (on_board yes) (dnp no)
  (property "Reference" "R1" (at 146.812 142.24 90) (effects (font (size 1.016 1.016))))
  (property "Value" "1R2" (at 144.9578 142.2146 90) (effects (font (size 1.016 1.016))))
  (property "Footprint" "" (at 143.002 142.24 90) (effects (font (size 0.762 0.762))))
  (property "Datasheet" "" (at 144.78 142.24 0) (effects (font (size 0.762 0.762)))) (pin "1") (pin "2"))

 (symbol (lib_id "uplighter-rescue:R") (at 149.86 142.24 0) (unit 1) (in_bom yes) (on_board yes) (dnp no)
  (property "Reference" "R2" (at 151.892 142.24 90) (effects (font (size 1.016 1.016))))
  (property "Value" "1R2" (at 150.0378 142.2146 90) (effects (font (size 1.016 1.016))))
  (property "Footprint" "" (at 148.082 142.24 90) (effects (font (size 0.762 0.762))))
  (property "Datasheet" "" (at 149.86 142.24 0) (effects (font (size 0.762 0.762)))) (pin "1") (pin "2"))

 (symbol (lib_id "uplighter-rescue:R") (at 154.94 142.24 0) (unit 1) (in_bom yes) (on_board yes) (dnp no)
  (property "Reference" "R3" (at 156.972 142.24 90) (effects (font (size 1.016 1.016))))
  (property "Value" "1R2" (at 155.1178 142.2146 90) (effects (font (size 1.016 1.016))))
  (property "Footprint" "" (at 153.162 142.24 90) (effects (font (size 0.762 0.762))))
  (property "Datasheet" "" (at 154.94 142.24 0) (effects (font (size 0.762 0.762)))) (pin "1") (pin "2"))

 (symbol (lib_id "uplighter-rescue:CONN_3") (at 40.64 36.83 180) (unit 1) (in_bom yes) (on_board yes) (dnp no)
  (property "Reference" "K1" (at 41.91 36.83 90) (effects (font (size 1.27 1.27))))
  (property "Value" "CONN_3" (at 39.37 36.83 90) (effects (font (size 1.016 1.016))))
  (property "Footprint" "" (at 40.64 36.83 0) (effects (font (size 1.524 1.524))))
  (property "Datasheet" "" (at 40.64 36.83 0) (effects (font (size 1.524 1.524)))) (pin "1") (pin "2") (pin "3"))

 (symbol (lib_id "tl4242:TL4242") (at 57.15 104.14 0) (unit 1) (in_bom yes) (on_board yes) (dnp no)
  (property "Reference" "U2" (at 71.12 81.28 0) (effects (font (size 1.524 1.524))))
  (property "Value" "TL4242" (at 71.755 88.265 90) (effects (font (size 1.524 1.524))))
  (property "Footprint" "" (at 72.39 91.44 0) (effects (font (size 1.524 1.524))))
  (property "Datasheet" "" (at 72.39 91.44 0) (effects (font (size 1.524 1.524)))) (pin "1") (pin "2") (pin "3") (pin "4") (pin "5") (pin "6") (pin "7") (pin "8") (pin "9"))

 (symbol (lib_id "uplighter-rescue:CONN_3") (at 40.64 85.09 180) (unit 1) (in_bom yes) (on_board yes) (dnp no)
  (property "Reference" "K2" (at 41.91 85.09 90) (effects (font (size 1.27 1.27))))
  (property "Value" "CONN_3" (at 39.37 85.09 90) (effects (font (size 1.016 1.016))))
  (property "Footprint" "" (at 40.64 85.09 0) (effects (font (size 1.524 1.524))))
  (property "Datasheet" "" (at 40.64 85.09 0) (effects (font (size 1.524 1.524)))) (pin "1") (pin "2") (pin "3"))

 (symbol (lib_id "tl4242:TL4242") (at 57.15 152.4 0) (unit 1) (in_bom yes) (on_board yes) (dnp no)
  (property "Reference" "U3" (at 71.12 129.54 0) (effects (font (size 1.524 1.524))))
  (property "Value" "TL4242" (at 71.755 136.525 90) (effects (font (size 1.524 1.524))))
  (property "Footprint" "" (at 72.39 139.7 0) (effects (font (size 1.524 1.524))))
  (property "Datasheet" "" (at 72.39 139.7 0) (effects (font (size 1.524 1.524)))) (pin "1") (pin "2") (pin "3") (pin "4") (pin "5") (pin "6") (pin "7") (pin "8") (pin "9"))

 (symbol (lib_id "uplighter-rescue:CONN_3") (at 40.64 133.35 180) (unit 1) (in_bom yes) (on_board yes) (dnp no)
  (property "Reference" "K3" (at 41.91 133.35 90) (effects (font (size 1.27 1.27))))
  (property "Value" "CONN_3" (at 39.37 133.35 90) (effects (font (size 1.016 1.016))))
  (property "Footprint" "" (at 40.64 133.35 0) (effects (font (size 1.524 1.524))))
  (property "Datasheet" "" (at 40.64 133.35 0) (effects (font (size 1.524 1.524)))) (pin "1") (pin "2") (pin "3"))

 (symbol (lib_id "uplighter-rescue:GND") (at 144.78 149.86 0) (unit 1) (in_bom yes) (on_board yes) (dnp no)
  (property "Reference" "#PWR01" (at 144.78 149.86 0) (effects (font (size 0.762 0.762)) hide))
  (property "Value" "GND" (at 144.78 151.638 0) (effects (font (size 0.762 0.762)) hide))
  (property "Footprint" "" (at 144.78 149.86 0) (effects (font (size 1.524 1.524))))
  (property "Datasheet" "" (at 144.78 149.86 0) (effects (font (size 1.524 1.524)))) (pin "1"))

 (symbol (lib_id "uplighter-rescue:GND") (at 149.86 149.86 0) (unit 1) (in_bom yes) (on_board yes) (dnp no)
  (property "Reference" "#PWR02" (at 149.86 149.86 0) (effects (font (size 0.762 0.762)) hide))
  (property "Value" "GND" (at 149.86 151.638 0) (effects (font (size 0.762 0.762)) hide))
  (property "Footprint" "" (at 149.86 149.86 0) (effects (font (size 1.524 1.524))))
  (property "Datasheet" "" (at 149.86 149.86 0) (effects (font (size 1.524 1.524)))) (pin "1"))

 (symbol (lib_id "uplighter-rescue:GND") (at 154.94 149.86 0) (unit 1) (in_bom yes) (on_board yes) (dnp no)
  (property "Reference" "#PWR03" (at 154.94 149.86 0) (effects (font (size 0.762 0.762)) hide))
  (property "Value" "GND" (at 154.94 151.638 0) (effects (font (size 0.762 0.762)) hide))
  (property "Footprint" "" (at 154.94 149.86 0) (effects (font (size 1.524 1.524))))
  (property "Datasheet" "" (at 154.94 149.86 0) (effects (font (size 1.524 1.524)))) (pin "1"))

 (symbol (lib_id "uplighter-rescue:GND") (at 63.5 55.88 0) (unit 1) (in_bom yes) (on_board yes) (dnp no)
  (property "Reference" "#PWR04" (at 63.5 55.88 0) (effects (font (size 0.762 0.762)) hide))
  (property "Value" "GND" (at 63.5 57.658 0) (effects (font (size 0.762 0.762)) hide))
  (property "Footprint" "" (at 63.5 55.88 0) (effects (font (size 1.524 1.524))))
  (property "Datasheet" "" (at 63.5 55.88 0) (effects (font (size 1.524 1.524)))) (pin "1"))

 (symbol (lib_id "uplighter-rescue:GND") (at 63.5 104.14 0) (unit 1) (in_bom yes) (on_board yes) (dnp no)
  (property "Reference" "#PWR05" (at 63.5 104.14 0) (effects (font (size 0.762 0.762)) hide))
  (property "Value" "GND" (at 63.5 105.918 0) (effects (font (size 0.762 0.762)) hide))
  (property "Footprint" "" (at 63.5 104.14 0) (effects (font (size 1.524 1.524))))
  (property "Datasheet" "" (at 63.5 104.14 0) (effects (font (size 1.524 1.524)))) (pin "1"))

 (symbol (lib_id "uplighter-rescue:GND") (at 63.5 152.4 0) (unit 1) (in_bom yes) (on_board yes) (dnp no)
  (property "Reference" "#PWR06" (at 63.5 152.4 0) (effects (font (size 0.762 0.762)) hide))
  (property "Value" "GND" (at 63.5 154.178 0) (effects (font (size 0.762 0.762)) hide))
  (property "Footprint" "" (at 63.5 152.4 0) (effects (font (size 1.524 1.524))))
  (property "Datasheet" "" (at 63.5 152.4 0) (effects (font (size 1.524 1.524)))) (pin "1"))

 (symbol (lib_id "uplighter-rescue:C") (at 148.59 50.8 0) (unit 1) (in_bom yes) (on_board yes) (dnp no)
  (property "Reference" "C1" (at 148.59 48.26 0) (effects (font (size 1.016 1.016)) (justify left)))
  (property "Value" "100n" (at 148.7424 52.959 0) (effects (font (size 1.016 1.016)) (justify left)))
  (property "Footprint" "" (at 149.5552 54.61 0) (effects (font (size 0.762 0.762))))
  (property "Datasheet" "" (at 148.59 50.8 0) (effects (font (size 1.524 1.524)))) (pin "1") (pin "2"))

 (symbol (lib_id "uplighter-rescue:C") (at 154.94 50.8 0) (unit 1) (in_bom yes) (on_board yes) (dnp no)
  (property "Reference" "C2" (at 154.94 48.26 0) (effects (font (size 1.016 1.016)) (justify left)))
  (property "Value" "100n" (at 155.0924 52.959 0) (effects (font (size 1.016 1.016)) (justify left)))
  (property "Footprint" "" (at 155.9052 54.61 0) (effects (font (size 0.762 0.762))))
  (property "Datasheet" "" (at 154.94 50.8 0) (effects (font (size 1.524 1.524)))) (pin "1") (pin "2"))

 (symbol (lib_id "uplighter-rescue:C") (at 161.29 50.8 0) (unit 1) (in_bom yes) (on_board yes) (dnp no)
  (property "Reference" "C3" (at 161.29 48.26 0) (effects (font (size 1.016 1.016)) (justify left)))
  (property "Value" "100n" (at 161.4424 52.959 0) (effects (font (size 1.016 1.016)) (justify left)))
  (property "Footprint" "" (at 162.2552 54.61 0) (effects (font (size 0.762 0.762))))
  (property "Datasheet" "" (at 161.29 50.8 0) (effects (font (size 1.524 1.524)))) (pin "1") (pin "2"))

 (symbol (lib_id "uplighter-rescue:GND") (at 154.94 59.69 0) (unit 1) (in_bom yes) (on_board yes) (dnp no)
  (property "Reference" "#PWR07" (at 154.94 59.69 0) (effects (font (size 0.762 0.762)) hide))
  (property "Value" "GND" (at 154.94 61.468 0) (effects (font (size 0.762 0.762)) hide))
  (property "Footprint" "" (at 154.94 59.69 0) (effects (font (size 1.524 1.524))))
  (property "Datasheet" "" (at 154.94 59.69 0) (effects (font (size 1.524 1.524)))) (pin "1"))

 (symbol (lib_id "uplighter-rescue:BARREL_JACK") (at 203.835 41.275 0) (unit 1) (in_bom yes) (on_board yes) (dnp no)
  (property "Reference" "CON1" (at 203.835 34.925 0) (effects (font (size 1.524 1.524))))
  (property "Value" "BARREL_JACK" (at 203.835 46.355 0) (effects (font (size 1.524 1.524))))
  (property "Footprint" "" (at 203.835 41.275 0) (effects (font (size 1.524 1.524))))
  (property "Datasheet" "" (at 203.835 41.275 0) (effects (font (size 1.524 1.524)))) (pin "1") (pin "2") (pin "3"))

 (symbol (lib_id "uplighter-rescue:CONN_2") (at 202.565 53.34 180) (unit 1) (in_bom yes) (on_board yes) (dnp no)
  (property "Reference" "P1" (at 203.835 53.34 90) (effects (font (size 1.016 1.016))))
  (property "Value" "POWER_THRU" (at 198.755 53.34 90) (effects (font (size 1.016 1.016))))
  (property "Footprint" "" (at 202.565 53.34 0) (effects (font (size 1.524 1.524))))
  (property "Datasheet" "" (at 202.565 53.34 0) (effects (font (size 1.524 1.524)))) (pin "1") (pin "2"))

 (symbol (lib_id "uplighter-rescue:CONN_2") (at 202.565 63.5 180) (unit 1) (in_bom yes) (on_board yes) (dnp no)
  (property "Reference" "P2" (at 203.835 63.5 90) (effects (font (size 1.016 1.016))))
  (property "Value" "POWER" (at 198.755 63.5 90) (effects (font (size 1.016 1.016))))
  (property "Footprint" "" (at 202.565 63.5 0) (effects (font (size 1.524 1.524))))
  (property "Datasheet" "" (at 202.565 63.5 0) (effects (font (size 1.524 1.524)))) (pin "1") (pin "2"))

 (symbol (lib_id "uplighter-rescue:CONN_2") (at 202.565 73.66 180) (unit 1) (in_bom yes) (on_board yes) (dnp no)
  (property "Reference" "P3" (at 203.835 73.66 90) (effects (font (size 1.016 1.016))))
  (property "Value" "SOLDER_PAD" (at 198.755 73.66 90) (effects (font (size 1.016 1.016))))
  (property "Footprint" "" (at 202.565 73.66 0) (effects (font (size 1.524 1.524))))
  (property "Datasheet" "" (at 202.565 73.66 0) (effects (font (size 1.524 1.524)))) (pin "1") (pin "2"))

 (symbol (lib_id "uplighter-rescue:+5V") (at 67.31 29.21 0) (unit 1) (in_bom yes) (on_board yes) (dnp no)
  (property "Reference" "#PWR08" (at 67.31 26.924 0) (effects (font (size 0.508 0.508)) hide))
  (property "Value" "+5V" (at 67.31 26.924 0) (effects (font (size 0.762 0.762))))
  (property "Footprint" "" (at 67.31 29.21 0) (effects (font (size 1.524 1.524))))
  (property "Datasheet" "" (at 67.31 29.21 0) (effects (font (size 1.524 1.524)))) (pin "1"))

 (symbol (lib_id "uplighter-rescue:+5V") (at 67.31 77.47 0) (unit 1) (in_bom yes) (on_board yes) (dnp no)
  (property "Reference" "#PWR09" (at 67.31 75.184 0) (effects (font (size 0.508 0.508)) hide))
  (property "Value" "+5V" (at 67.31 75.184 0) (effects (font (size 0.762 0.762))))
  (property "Footprint" "" (at 67.31 77.47 0) (effects (font (size 1.524 1.524))))
  (property "Datasheet" "" (at 67.31 77.47 0) (effects (font (size 1.524 1.524)))) (pin "1"))

 (symbol (lib_id "uplighter-rescue:+5V") (at 67.31 125.73 0) (unit 1) (in_bom yes) (on_board yes) (dnp no)
  (property "Reference" "#PWR010" (at 67.31 123.444 0) (effects (font (size 0.508 0.508)) hide))
  (property "Value" "+5V" (at 67.31 123.444 0) (effects (font (size 0.762 0.762))))
  (property "Footprint" "" (at 67.31 125.73 0) (effects (font (size 1.524 1.524))))
  (property "Datasheet" "" (at 67.31 125.73 0) (effects (font (size 1.524 1.524)))) (pin "1"))

 (symbol (lib_id "uplighter-rescue:+5V") (at 154.94 41.91 0) (unit 1) (in_bom yes) (on_board yes) (dnp no)
  (property "Reference" "#PWR011" (at 154.94 39.624 0) (effects (font (size 0.508 0.508)) hide))
  (property "Value" "+5V" (at 154.94 39.624 0) (effects (font (size 0.762 0.762))))
  (property "Footprint" "" (at 154.94 41.91 0) (effects (font (size 1.524 1.524))))
  (property "Datasheet" "" (at 154.94 41.91 0) (effects (font (size 1.524 1.524)))) (pin "1"))

 (symbol (lib_id "uplighter-rescue:+5V") (at 227.33 37.465 0) (unit 1) (in_bom yes) (on_board yes) (dnp no)
  (property "Reference" "#PWR012" (at 227.33 35.179 0) (effects (font (size 0.508 0.508)) hide))
  (property "Value" "+5V" (at 227.33 35.179 0) (effects (font (size 0.762 0.762))))
  (property "Footprint" "" (at 227.33 37.465 0) (effects (font (size 1.524 1.524))))
  (property "Datasheet" "" (at 227.33 37.465 0) (effects (font (size 1.524 1.524)))) (pin "1"))

 (symbol (lib_id "uplighter-rescue:GND") (at 227.33 45.085 0) (unit 1) (in_bom yes) (on_board yes) (dnp no)
  (property "Reference" "#PWR013" (at 227.33 45.085 0) (effects (font (size 0.762 0.762)) hide))
  (property "Value" "GND" (at 227.33 46.863 0) (effects (font (size 0.762 0.762)) hide))
  (property "Footprint" "" (at 227.33 45.085 0) (effects (font (size 1.524 1.524))))
  (property "Datasheet" "" (at 227.33 45.085 0) (effects (font (size 1.524 1.524)))) (pin "1"))

 (symbol (lib_id "uplighter-rescue:PWR_FLAG") (at 55.245 30.48 0) (unit 1) (in_bom yes) (on_board yes) (dnp no)
  (property "Reference" "#FLG014" (at 55.245 28.067 0) (effects (font (size 0.762 0.762)) hide))
  (property "Value" "PWR_FLAG" (at 55.245 25.908 0) (effects (font (size 0.762 0.762))))
  (property "Footprint" "" (at 55.245 30.48 0) (effects (font (size 1.524 1.524))))
  (property "Datasheet" "" (at 55.245 30.48 0) (effects (font (size 1.524 1.524)))) (pin "1"))

 (symbol (lib_id "uplighter-rescue:PWR_FLAG") (at 50.165 44.45 90) (unit 1) (in_bom yes) (on_board yes) (dnp no)
  (property "Reference" "#FLG015" (at 47.752 44.45 0) (effects (font (size 0.762 0.762)) hide))
  (property "Value" "PWR_FLAG" (at 45.593 44.45 0) (effects (font (size 0.762 0.762))))
  (property "Footprint" "" (at 50.165 44.45 0) (effects (font (size 1.524 1.524))))
  (property "Datasheet" "" (at 50.165 44.45 0) (effects (font (size 1.524 1.524)))) (pin "1"))

 (sheet_instances (path "" (page "1"))))
